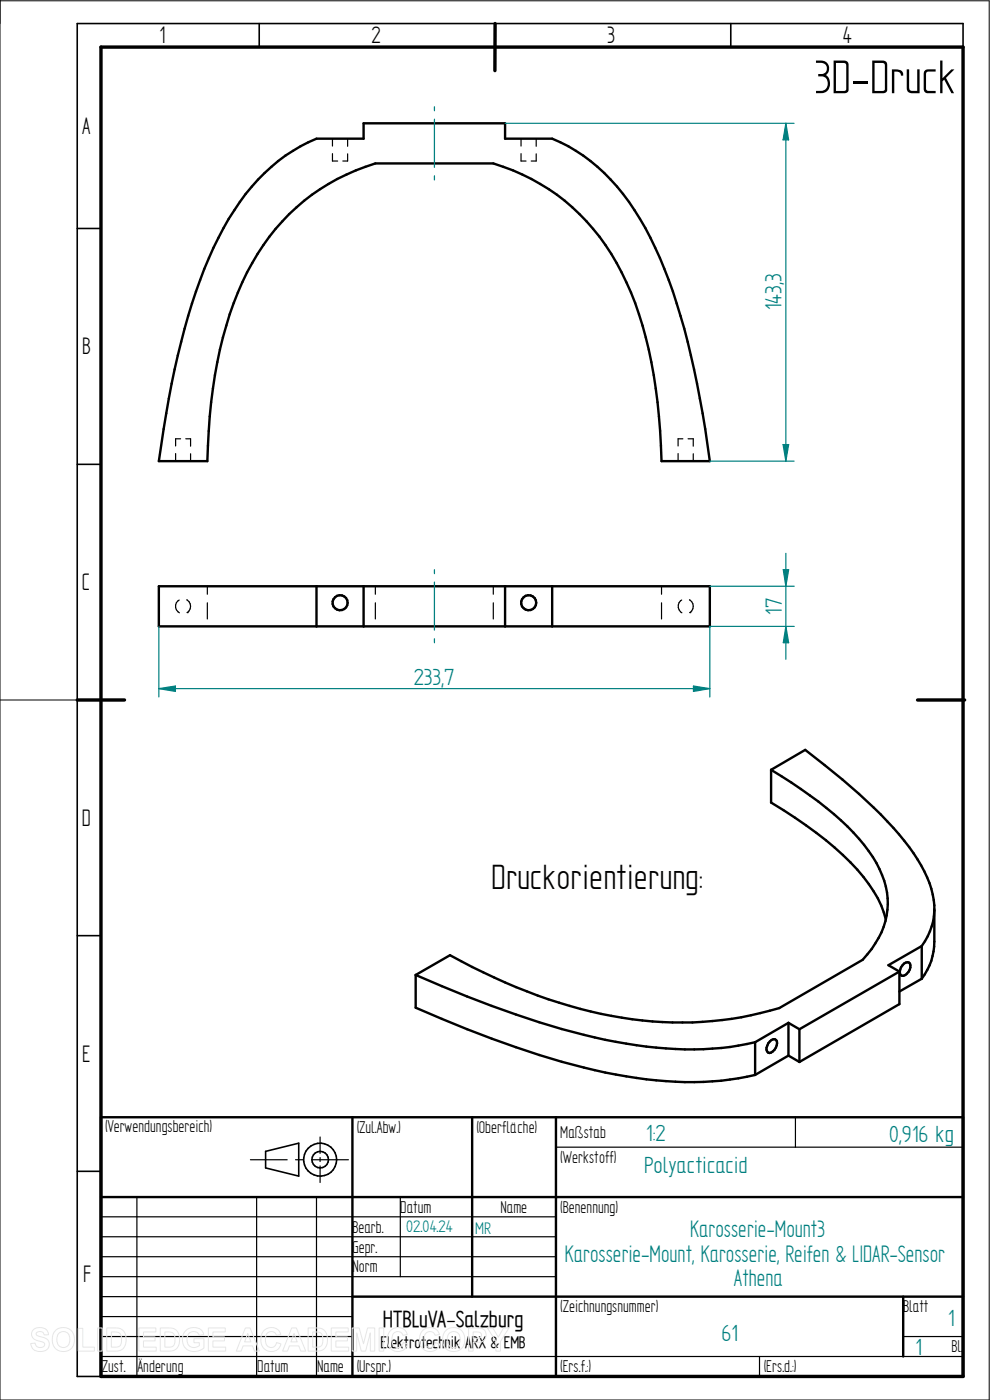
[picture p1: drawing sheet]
<svg xmlns="http://www.w3.org/2000/svg" width="210mm" height="297mm" viewBox="0 0 210 297" stroke-linecap="round" stroke-linejoin="round" font-family="sans-serif">
<path d="M0 0v297h209.8v-296.8h-209.8M0 148.5h16.4" fill="none" stroke="#000" stroke-width=".21"/>
<g fill="none" stroke="#000" stroke-width=".34">
<path d="M55 5v5M105 5v5M155 5v5M204.3 10v-5h-187.9v287h5M16.4 48.5h5M16.4 98.5h5M16.4 148.5h5M16.4 198.5h5M16.4 248.5h5M56.3 244.3l7.1-1.8v7l-7.1-1.7z"/>
<circle cx="67.9" cy="246" r="3.5"/>
<circle cx="67.9" cy="246" r="1.76"/>
</g>
<path d="M21.4 10h182.9v282h-182.9zM105 5v10M16.4 148.5h10M194.6 148.5h10" fill="none" stroke="#000" stroke-width=".72"/>
<g fill="none" stroke="#000" stroke-width=".51">
<path d="M54.7 38.1a34.6 34.6 0 0 1 12.4-8.7h10v-3.2h30v3.2h10a38.9 38.9 0 0 1 18.7 17 100.6 100.6 0 0 1 10.8 29l2.5 12.3 1.5 10.1h-10.3a105.4 105.4 0 0 0-5.6-33.5 48.9 48.9 0 0 0-16.5-23 45.7 45.7 0 0 0-13.6-6.6h-25a44.8 44.8 0 0 0-28.2 25.2 88.1 88.1 0 0 0-7.1 31.5l-.3 6.4h-10.3a188.8 188.8 0 0 1 7.9-36 65.4 65.4 0 0 1 13.1-23.7zM33.7 124.4h116.9v8.5h-116.9zM67.1 124.4v8.5M77.1 124.4v8.5M107.1 124.4v8.5M117.1 124.4v8.5M163.6 163.3a78.9 78.9 0 0 1 18.6 14.7 22.1 22.1 0 0 1 6.1 12.6 16.4 16.4 0 0 1-4.3 11.9l-1 1.1-17.7 10.3a76.8 76.8 0 0 1-44.4-.5 123.6 123.6 0 0 1-25.4-10.8l-7.3 4.2M163.6 163.3v7a82.2 82.2 0 0 1 18.3 14.2 26 26 0 0 1 6 10.6M163.6 163.3l7.2-4.2a128.4 128.4 0 0 1 19.9 17.9 30.8 30.8 0 0 1 7.2 12.8l.3 2.3v7.7a12.6 12.6 0 0 1-2.7 7.8M198.2 193.2a13.3 13.3 0 0 1-2.7 7.5M88.2 206.8v7a214 214 0 0 0 40.2 13.7 77.3 77.3 0 0 0 28.2 1.3l3.6-.8M88.2 206.8a214 214 0 0 0 40.2 13.8 77.3 77.3 0 0 0 28.2 1.2l3.6-.7"/>
<path d="M167.3 217l2.3 1.4M167.3 217l-7.1 4.1M167.3 217v6.9M169.6 218.4v6.9M190.8 206.1l-21.2 12.3M190.8 206.1v6.9l-21.2 12.3M191.8 204.4a.81 .81 0 0 1 1.2 0 2.04 2.04 0 0 1-1.7 2.6 1.42 1.42 0 0 1 .1-2.2zM195.5 207.6l-4.7 2.8M195.5 200.7l-7 4.1 2.3 1.3M195.5 200.7v6.9M21.4 237h182.9v55h-182.9zM74.8 237v55"/>
<path d="M100.2 237v38.1M117.9 237v55M160.2 221.1v6.9M163.3 220.9a.84 .84 0 0 1 1.5 0 2.25 2.25 0 0 1-1.6 2.5 .96 .96 0 0 1-.4-1.6zM167.3 223.9l-7.1 4.1M167.3 223.9l2.3 1.4M21.4 254h182.9M74.8 275.1h129.5M191.6 275.1v12.7"/>
<circle cx="72.2" cy="127.9" r="1.59"/>
<circle cx="112.2" cy="127.9" r="1.59"/>
</g>
<g fill="none" stroke="#000" stroke-width=".25">
<path d="M70.5 32.6v1.6h1.1M70.5 29.4v1.6M73.7 32.6v1.6h-1M73.7 29.4v1.6M110.5 32.6v1.6h1.1M110.5 29.4v1.6M113.7 32.6v1.6h-1M113.7 29.4v1.6M37.3 96.2v1.6M38.3 93.1h-1v1.5M39.4 93.1h1v1.6M40.4 96.3v1.5"/>
<path d="M143.8 96.2v1.6M144.9 93.1h-1.1v1.5M146 93.1h1.1v1.6M147.1 96.3v1.5M38 127.3a1.54 1.54 0 0 0 .1 2.7M39.6 127.3a1.58 1.58 0 0 1 .1 2.7M39.7 130h.1M44 124.4v1.7M44 127.9v3.4M79.6 124.4v1.7M79.6 127.9v3.4M104.6 124.4v1.7"/>
<path d="M104.6 127.9v3.4M140.3 124.4v1.7M140.3 127.9v3.4M144.6 127.3a1.58 1.58 0 0 0 .1 2.7M146.3 127.3a1.58 1.58 0 0 1 0 2.7M146.3 130h.1M168.7 237v6.4M21.4 258.1h96.5M29 254v38M53.1 246h7.8M54.4 254v38M62.7 246h1.7"/>
<path d="M66.2 246h7.7M67.1 254v38M67.9 241.2v3.5M67.9 245.6v.8M67.9 247.4v3.5M84.9 254v16.8M117.9 243.4h86.4M21.4 270.8h96.5M21.4 266.6h96.5M21.4 262.4h96.5M21.4 275.1h53.4M21.4 279.3h53.4"/>
<path d="M21.4 287.8h182.9M21.4 283.5h53.4M161.1 287.8v4.2M191.6 283.5h12.7"/>
</g>
<path d="M107.1 26.2h61.3M150.6 97.8h17.8M166.1 94.3h1.2l-.6 3.5z" fill="none" stroke="#008080" stroke-width=".25"/>
<path d="M166.1 94.3h1.2l-.6 3.5z" fill="#008080"/>
<path d="M166.7 26.2l.6 3.5h-1.2z" fill="none" stroke="#008080" stroke-width=".25"/>
<path d="M166.7 26.2l.6 3.5h-1.2z" fill="#008080"/>
<path d="M166.7 26.2v71.6M150.6 124.4h17.9M150.6 132.9h17.9M166.2 120.9h1.1l-.6 3.5z" fill="none" stroke="#008080" stroke-width=".25"/>
<path d="M166.2 120.9h1.1l-.6 3.5z" fill="#008080"/>
<path d="M166.7 132.9l.6 3.5h-1.1z" fill="none" stroke="#008080" stroke-width=".25"/>
<path d="M166.7 132.9l.6 3.5h-1.1z" fill="#008080"/>
<path d="M166.7 117.4v22.5M33.7 132.9v15M150.6 132.9v15M147.1 145.5l3.5 .6-3.5 .6z" fill="none" stroke="#008080" stroke-width=".25"/>
<path d="M147.1 145.5l3.5 .6-3.5 .6z" fill="#008080"/>
<path d="M33.7 146.1l3.5-.6v1.2z" fill="none" stroke="#008080" stroke-width=".25"/>
<path d="M33.7 146.1l3.5-.6v1.2z" fill="#008080"/>
<path d="M92.2 22.6v.9M92.2 25.3v10.2M92.2 37.3v.9M92.2 120.9v.8M92.2 123.5v10.2M92.2 135.5v.9M33.7 146.1h116.9" fill="none" stroke="#008080" stroke-width=".25"/>
<g fill="none" stroke="#e6e6e6" stroke-width=".21">
<path d="M7.1 282.1a2.02 2.02 0 0 1 3.1 .7l.1 .4h-.9a.9 .9 0 0 0-.8-.7 .9 .9 0 0 0-.9 .5l.1 .3 .5 .2a2.15 2.15 0 0 1 2.1 1.4 1.72 1.72 0 0 1-2.3 1.8l-.7-.2-.7-.7-.2-.8 1-.1a1.06 1.06 0 0 0 .9 1 1.06 1.06 0 0 0 1.1-.7 1.66 1.66 0 0 0-1.6-.8 1.37 1.37 0 0 1-.8-2.3zM11.8 282.3a2.46 2.46 0 0 1 3.1-.2 2.46 2.46 0 0 1 .8 3 2.4 2.4 0 0 1-3.1 1.5 2.4 2.4 0 0 1-1.5-3.1l.2-.5zM12.4 282.9a1.39 1.39 0 0 1 1.7-.3 1.39 1.39 0 0 1 .7 1.6 1.41 1.41 0 0 1-1.4 1.7 1.41 1.41 0 0 1-1.3-1.7l.1-.8zM16.6 281.8h1v4h2.4v.8h-3.4zM20.7 281.7h1v4.9h-1zM22.6 281.7h1.9a2.2 2.2 0 0 1 2.2 2.8 2.02 2.02 0 0 1-2.2 2.1h-1.9zM23.6 282.6a1.8 1.8 0 0 1 2 .5 2.09 2.09 0 0 1-.4 2.6l-1.6 .1zM29.5 281.7h3.6v.9h-2.7v1h2.5v.9h-2.5v1.3h2.7v.8h-3.6zM34 281.7h1.8a2.2 2.2 0 0 1 2.3 2.8 2.02 2.02 0 0 1-2.2 2.1h-1.9zM35 282.6a1.8 1.8 0 0 1 1.9 .5 2.09 2.09 0 0 1-.4 2.6l-1.5 .1zM39.4 282.3a2.33 2.33 0 0 1 3.8 .8l-1 .2a1.37 1.37 0 0 0-1.6-.7 1.37 1.37 0 0 0-.9 1.5 1.56 1.56 0 0 0 .8 1.6 1.56 1.56 0 0 0 1.8-.2v-.6h-1.2v-.9h2.2v2a2.65 2.65 0 0 1-3.1 .5 2.65 2.65 0 0 1-1.5-2.7l.3-1zM44.2 281.7h3.6v.9h-2.6v1h2.4v.9h-2.4v1.3h2.7v.8h-3.7z"/>
<path d="M52 281.7h1.1l1.9 4.9h-1l-.4-1.1h-2l-.4 1.1h-1.1zM52.6 282.9l.6 1.8h-1.3zM56 282.3a2.12 2.12 0 0 1 3.6 .8l-1 .2a1.24 1.24 0 0 0-1.6-.7 1.24 1.24 0 0 0-.7 1.6 1.28 1.28 0 0 0 .4 1.4 1.28 1.28 0 0 0 1.6 0l.4-.8 .9 .3a2.19 2.19 0 0 1-2.5 1.6 2.19 2.19 0 0 1-1.8-2.5l.1-.9zM61.9 281.7h1l2 4.9h-1.1l-.4-1.1h-2l-.4 1.1h-1.1zM62.4 282.9l.7 1.8h-1.4zM65.4 281.7h1.8a2.2 2.2 0 0 1 2.3 2.8 2.02 2.02 0 0 1-2.3 2.1h-1.8zM66.3 282.6a1.8 1.8 0 0 1 2 .5 2.09 2.09 0 0 1-.4 2.6l-1.6 .1zM70.3 281.7h3.6v.9h-2.7v1h2.5v.9h-2.5v1.3h2.8v.8h-3.7zM74.7 281.7h1.5l.9 3.4 .9-3.4h1.5v4.9h-.9l-.1-3.8-.9 3.8h-1l-.9-3.8-.1 3.8h-.9zM80.4 281.7h1v4.9h-1zM82.8 282.3a2.12 2.12 0 0 1 3.6 .8l-.9 .2a1.24 1.24 0 0 0-1.6-.7 1.24 1.24 0 0 0-.8 1.6 1.28 1.28 0 0 0 .5 1.4 1.28 1.28 0 0 0 1.5 0l.4-.8 .9 .3a2.19 2.19 0 0 1-2.5 1.6 2.19 2.19 0 0 1-1.7-2.5l.1-.9zM89.6 282.3a2.12 2.12 0 0 1 3.6 .8l-.9 .2a1.24 1.24 0 0 0-1.6-.7 1.24 1.24 0 0 0-.7 1.6 1.28 1.28 0 0 0 .4 1.4 1.28 1.28 0 0 0 1.5 0l.4-.8 1 .3a2.19 2.19 0 0 1-2.6 1.6 2.19 2.19 0 0 1-1.7-2.5l.1-.9z"/>
<path d="M94.6 282.3a2.46 2.46 0 0 1 3.1-.2 2.46 2.46 0 0 1 .8 3 2.4 2.4 0 0 1-3.1 1.5 2.4 2.4 0 0 1-1.4-3.1l.1-.5zM95.2 282.9a1.39 1.39 0 0 1 1.7-.3 1.39 1.39 0 0 1 .7 1.6 1.41 1.41 0 0 1-1.3 1.7 1.41 1.41 0 0 1-1.4-1.7l.1-.8zM99.4 281.7h1.6a1.61 1.61 0 0 1 2.1 1.5 1.62 1.62 0 0 1-2.1 1.6h-.6v1.8h-1zM100.4 282.6a1.62 1.62 0 0 1 1.7 .3 .7 .7 0 0 1-.1 .8 .7 .7 0 0 1-.7 .2h-.9zM103.4 281.7h1.1l1.2 2 1.1-2h1.2l-1.8 2.9v2h-1v-2z"/>
</g>
<text font-size="11.3" x="172.7" y="19.8">3D-Druck</text>
<text font-size="8.4" x="104.2" y="188.6">Druckorientierung:</text>
<g font-size="5.7">
<text x="33.8" y="9.2">1</text>
<text x="78.8" y="9.2">2</text>
<text x="128.8" y="9.2">3</text>
<text x="178.8" y="9.2">4</text>
<text x="17.4" y="28.4">A</text>
<text x="17.4" y="75.2">B</text>
<text x="17.4" y="125.2">C</text>
<text x="17.4" y="175.2">D</text>
<text x="17.4" y="225.2">E</text>
<text x="17.6" y="271.9">F</text>
</g>
<g font-size="5.7" fill="#008080">
<text x="146.4" y="262.4">Karosserie-Mount3</text>
<text x="119.8" y="267.6">Karosserie-Mount, Karosserie, Reifen &amp; LIDAR-Sensor</text>
<text x="155.7" y="272.9">Athena</text>
</g>
<g font-size="5.6" fill="#008080">
<text x="165.8" y="65.9" transform="rotate(-90 165.8 65.9)">143,3</text>
<text x="165.9" y="130.5" transform="rotate(-90 165.9 130.5)">17</text>
<text x="87.8" y="145.2">233,7</text>
<text x="137.1" y="242">1:2</text>
<text x="188.6" y="242.2">0,916 kg</text>
<text x="136.7" y="248.8">Polyacticacid</text>
<text x="201.2" y="281.3">1</text>
<text x="153.1" y="284.6">61</text>
<text x="194.2" y="287.4">1</text>
</g>
<text font-size="5.5" x="81.2" y="281.5">HTBLuVA-Salzburg</text>
<g font-size="4.1">
<text x="22.3" y="240.2">(Verwendungsbereich)</text>
<text x="75.7" y="240.4">(Zul.Abw.)</text>
<text x="101.1" y="240.4">(Oberfläche)</text>
<text x="118.8" y="241.4">Maßstab</text>
<text x="118.8" y="246.7">(Werkstoff)</text>
<text x="84.9" y="257.3">Datum</text>
<text x="106.2" y="257.3">Name</text>
<text x="118.8" y="257.3">(Benennung)</text>
<text x="74.8" y="261.5">Bearb.</text>
<text x="74.8" y="265.7">Gepr.</text>
<text x="74.8" y="270">Norm</text>
<text x="118.8" y="278.4">(Zeichnungsnummer)</text>
<text x="191.6" y="278.4">Blatt</text>
<text x="201.8" y="286.9">Bl.</text>
<text x="21.6" y="291.1">Zust.</text>
<text x="29.2" y="291.1">Änderung</text>
<text x="54.6" y="291.1">Datum</text>
<text x="67.3" y="291.1">Name</text>
<text x="75.7" y="291.1">(Urspr.)</text>
<text x="118.8" y="291.1">(Ers.f.:)</text>
<text x="162" y="291.1">(Ers.d.:)</text>
</g>
<g font-size="4" fill="#008080">
<text x="86.2" y="261.5">02.04.24</text>
<text x="100.8" y="261.7">MR</text>
</g>
<text font-size="4" x="80.7" y="286">Elektrotechnik ARX &amp; EMB</text>
</svg>
